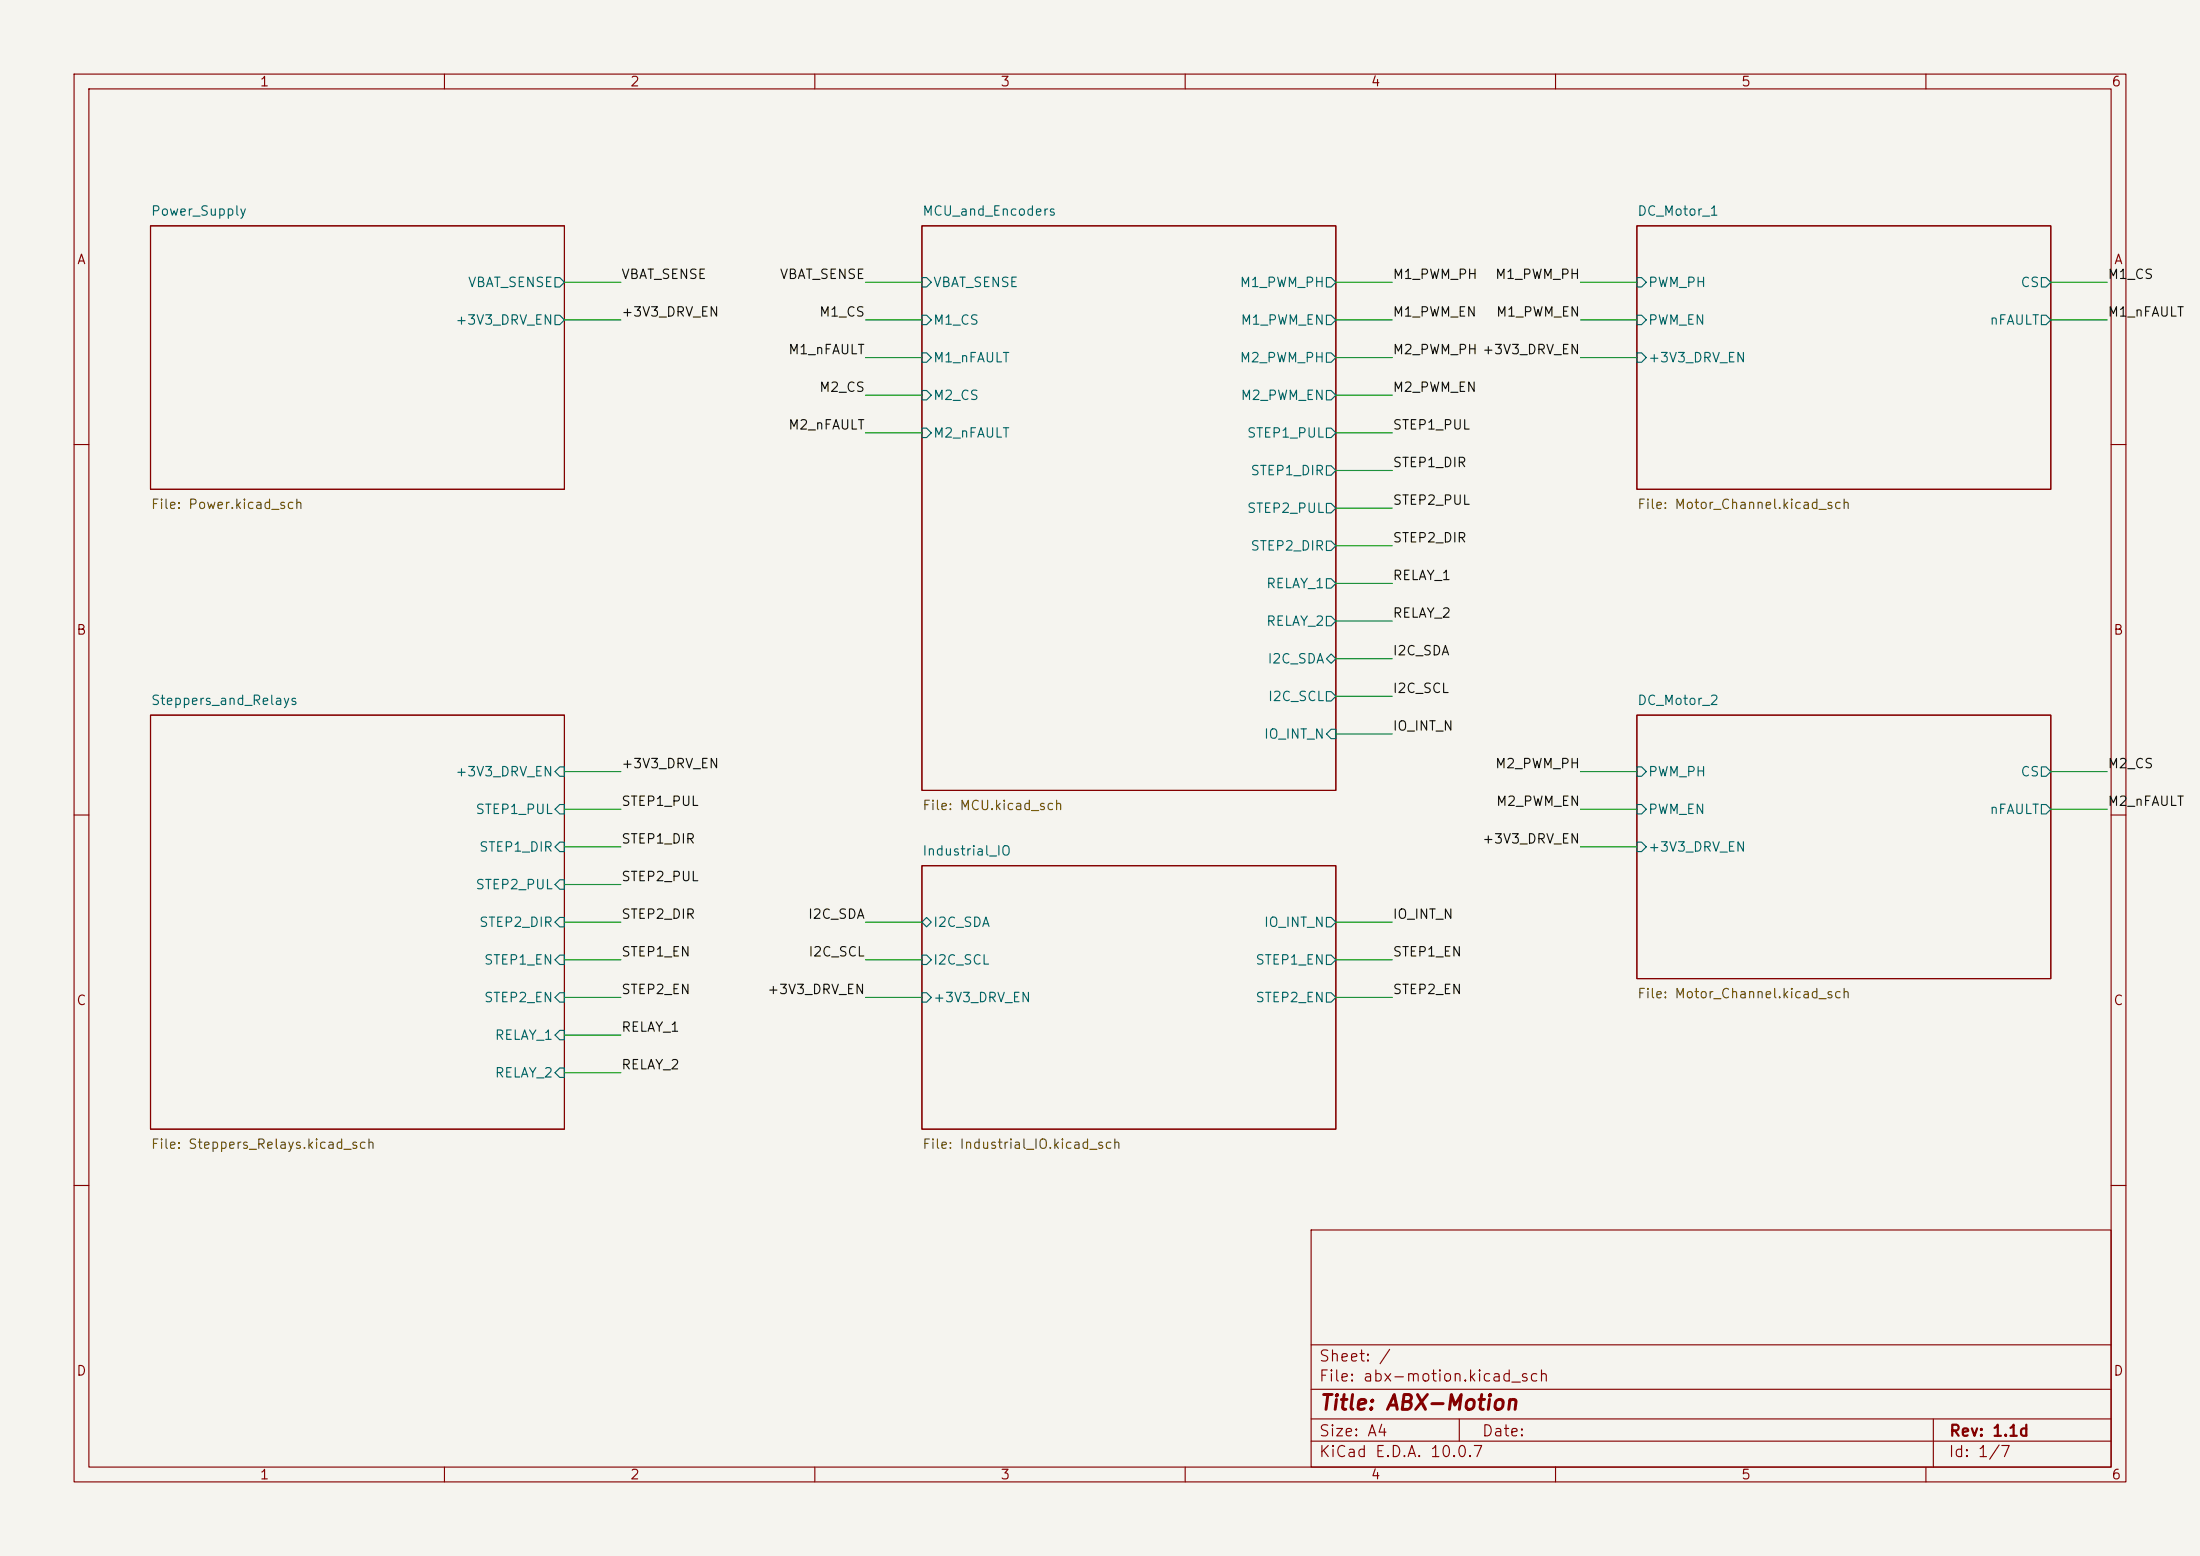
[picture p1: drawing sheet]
(kicad_sch
 (version 20250114)
 (generator "eeschema")
 (generator_version "10.0")
 (paper "A4")
 (title_block (title "ABX-Motion") (rev "1.1d"))
 (lib_symbols)
 (wire (pts (xy 76.2 38.1) (xy 83.82 38.1)) (stroke (width 0) (type default)))
 (wire (pts (xy 76.2 43.18) (xy 83.82 43.18)) (stroke (width 0) (type default)))
 (wire (pts (xy 124.46 38.1) (xy 116.84 38.1)) (stroke (width 0) (type default)))
 (wire (pts (xy 124.46 43.18) (xy 116.84 43.18)) (stroke (width 0) (type default)))
 (wire (pts (xy 124.46 48.26) (xy 116.84 48.26)) (stroke (width 0) (type default)))
 (wire (pts (xy 124.46 53.34) (xy 116.84 53.34)) (stroke (width 0) (type default)))
 (wire (pts (xy 124.46 58.42) (xy 116.84 58.42)) (stroke (width 0) (type default)))
 (wire (pts (xy 180.34 38.1) (xy 187.96 38.1)) (stroke (width 0) (type default)))
 (wire (pts (xy 180.34 43.18) (xy 187.96 43.18)) (stroke (width 0) (type default)))
 (wire (pts (xy 180.34 48.26) (xy 187.96 48.26)) (stroke (width 0) (type default)))
 (wire (pts (xy 180.34 53.34) (xy 187.96 53.34)) (stroke (width 0) (type default)))
 (wire (pts (xy 180.34 58.42) (xy 187.96 58.42)) (stroke (width 0) (type default)))
 (wire (pts (xy 180.34 63.5) (xy 187.96 63.5)) (stroke (width 0) (type default)))
 (wire (pts (xy 180.34 68.58) (xy 187.96 68.58)) (stroke (width 0) (type default)))
 (wire (pts (xy 180.34 73.66) (xy 187.96 73.66)) (stroke (width 0) (type default)))
 (wire (pts (xy 180.34 78.74) (xy 187.96 78.74)) (stroke (width 0) (type default)))
 (wire (pts (xy 180.34 83.82) (xy 187.96 83.82)) (stroke (width 0) (type default)))
 (wire (pts (xy 180.34 88.9) (xy 187.96 88.9)) (stroke (width 0) (type default)))
 (wire (pts (xy 180.34 93.98) (xy 187.96 93.98)) (stroke (width 0) (type default)))
 (wire (pts (xy 180.34 99.06) (xy 187.96 99.06)) (stroke (width 0) (type default)))
 (wire (pts (xy 220.98 38.1) (xy 213.36 38.1)) (stroke (width 0) (type default)))
 (wire (pts (xy 220.98 43.18) (xy 213.36 43.18)) (stroke (width 0) (type default)))
 (wire (pts (xy 220.98 48.26) (xy 213.36 48.26)) (stroke (width 0) (type default)))
 (wire (pts (xy 276.86 38.1) (xy 284.48 38.1)) (stroke (width 0) (type default)))
 (wire (pts (xy 276.86 43.18) (xy 284.48 43.18)) (stroke (width 0) (type default)))
 (wire (pts (xy 220.98 104.14) (xy 213.36 104.14)) (stroke (width 0) (type default)))
 (wire (pts (xy 220.98 109.22) (xy 213.36 109.22)) (stroke (width 0) (type default)))
 (wire (pts (xy 220.98 114.3) (xy 213.36 114.3)) (stroke (width 0) (type default)))
 (wire (pts (xy 276.86 104.14) (xy 284.48 104.14)) (stroke (width 0) (type default)))
 (wire (pts (xy 276.86 109.22) (xy 284.48 109.22)) (stroke (width 0) (type default)))
 (wire (pts (xy 76.2 104.14) (xy 83.82 104.14)) (stroke (width 0) (type default)))
 (wire (pts (xy 76.2 109.22) (xy 83.82 109.22)) (stroke (width 0) (type default)))
 (wire (pts (xy 76.2 114.3) (xy 83.82 114.3)) (stroke (width 0) (type default)))
 (wire (pts (xy 76.2 119.38) (xy 83.82 119.38)) (stroke (width 0) (type default)))
 (wire (pts (xy 76.2 124.46) (xy 83.82 124.46)) (stroke (width 0) (type default)))
 (wire (pts (xy 76.2 129.54) (xy 83.82 129.54)) (stroke (width 0) (type default)))
 (wire (pts (xy 76.2 134.62) (xy 83.82 134.62)) (stroke (width 0) (type default)))
 (wire (pts (xy 76.2 139.7) (xy 83.82 139.7)) (stroke (width 0) (type default)))
 (wire (pts (xy 76.2 144.78) (xy 83.82 144.78)) (stroke (width 0) (type default)))
 (wire (pts (xy 124.46 124.46) (xy 116.84 124.46)) (stroke (width 0) (type default)))
 (wire (pts (xy 124.46 129.54) (xy 116.84 129.54)) (stroke (width 0) (type default)))
 (wire (pts (xy 124.46 134.62) (xy 116.84 134.62)) (stroke (width 0) (type default)))
 (wire (pts (xy 180.34 124.46) (xy 187.96 124.46)) (stroke (width 0) (type default)))
 (wire (pts (xy 180.34 129.54) (xy 187.96 129.54)) (stroke (width 0) (type default)))
 (wire (pts (xy 180.34 134.62) (xy 187.96 134.62)) (stroke (width 0) (type default)))
 (label "VBAT_SENSE" (at 83.82 38.1 0) (fields_autoplaced yes) (effects (font (size 1.27 1.27)) (justify left bottom)))
 (label "+3V3_DRV_EN" (at 83.82 43.18 0) (fields_autoplaced yes) (effects (font (size 1.27 1.27)) (justify left bottom)))
 (label "VBAT_SENSE" (at 116.84 38.1 180) (fields_autoplaced yes) (effects (font (size 1.27 1.27)) (justify right bottom)))
 (label "M1_CS" (at 116.84 43.18 180) (fields_autoplaced yes) (effects (font (size 1.27 1.27)) (justify right bottom)))
 (label "M1_nFAULT" (at 116.84 48.26 180) (fields_autoplaced yes) (effects (font (size 1.27 1.27)) (justify right bottom)))
 (label "M2_CS" (at 116.84 53.34 180) (fields_autoplaced yes) (effects (font (size 1.27 1.27)) (justify right bottom)))
 (label "M2_nFAULT" (at 116.84 58.42 180) (fields_autoplaced yes) (effects (font (size 1.27 1.27)) (justify right bottom)))
 (label "M1_PWM_PH" (at 187.96 38.1 0) (fields_autoplaced yes) (effects (font (size 1.27 1.27)) (justify left bottom)))
 (label "M1_PWM_EN" (at 187.96 43.18 0) (fields_autoplaced yes) (effects (font (size 1.27 1.27)) (justify left bottom)))
 (label "M2_PWM_PH" (at 187.96 48.26 0) (fields_autoplaced yes) (effects (font (size 1.27 1.27)) (justify left bottom)))
 (label "M2_PWM_EN" (at 187.96 53.34 0) (fields_autoplaced yes) (effects (font (size 1.27 1.27)) (justify left bottom)))
 (label "STEP1_PUL" (at 187.96 58.42 0) (fields_autoplaced yes) (effects (font (size 1.27 1.27)) (justify left bottom)))
 (label "STEP1_DIR" (at 187.96 63.5 0) (fields_autoplaced yes) (effects (font (size 1.27 1.27)) (justify left bottom)))
 (label "STEP2_PUL" (at 187.96 68.58 0) (fields_autoplaced yes) (effects (font (size 1.27 1.27)) (justify left bottom)))
 (label "STEP2_DIR" (at 187.96 73.66 0) (fields_autoplaced yes) (effects (font (size 1.27 1.27)) (justify left bottom)))
 (label "RELAY_1" (at 187.96 78.74 0) (fields_autoplaced yes) (effects (font (size 1.27 1.27)) (justify left bottom)))
 (label "RELAY_2" (at 187.96 83.82 0) (fields_autoplaced yes) (effects (font (size 1.27 1.27)) (justify left bottom)))
 (label "I2C_SDA" (at 187.96 88.9 0) (fields_autoplaced yes) (effects (font (size 1.27 1.27)) (justify left bottom)))
 (label "I2C_SCL" (at 187.96 93.98 0) (fields_autoplaced yes) (effects (font (size 1.27 1.27)) (justify left bottom)))
 (label "IO_INT_N" (at 187.96 99.06 0) (fields_autoplaced yes) (effects (font (size 1.27 1.27)) (justify left bottom)))
 (label "M1_PWM_PH" (at 213.36 38.1 180) (fields_autoplaced yes) (effects (font (size 1.27 1.27)) (justify right bottom)))
 (label "M1_PWM_EN" (at 213.36 43.18 180) (fields_autoplaced yes) (effects (font (size 1.27 1.27)) (justify right bottom)))
 (label "+3V3_DRV_EN" (at 213.36 48.26 180) (fields_autoplaced yes) (effects (font (size 1.27 1.27)) (justify right bottom)))
 (label "M1_CS" (at 284.48 38.1 0) (fields_autoplaced yes) (effects (font (size 1.27 1.27)) (justify left bottom)))
 (label "M1_nFAULT" (at 284.48 43.18 0) (fields_autoplaced yes) (effects (font (size 1.27 1.27)) (justify left bottom)))
 (label "M2_PWM_PH" (at 213.36 104.14 180) (fields_autoplaced yes) (effects (font (size 1.27 1.27)) (justify right bottom)))
 (label "M2_PWM_EN" (at 213.36 109.22 180) (fields_autoplaced yes) (effects (font (size 1.27 1.27)) (justify right bottom)))
 (label "+3V3_DRV_EN" (at 213.36 114.3 180) (fields_autoplaced yes) (effects (font (size 1.27 1.27)) (justify right bottom)))
 (label "M2_CS" (at 284.48 104.14 0) (fields_autoplaced yes) (effects (font (size 1.27 1.27)) (justify left bottom)))
 (label "M2_nFAULT" (at 284.48 109.22 0) (fields_autoplaced yes) (effects (font (size 1.27 1.27)) (justify left bottom)))
 (label "+3V3_DRV_EN" (at 83.82 104.14 0) (fields_autoplaced yes) (effects (font (size 1.27 1.27)) (justify left bottom)))
 (label "STEP1_PUL" (at 83.82 109.22 0) (fields_autoplaced yes) (effects (font (size 1.27 1.27)) (justify left bottom)))
 (label "STEP1_DIR" (at 83.82 114.3 0) (fields_autoplaced yes) (effects (font (size 1.27 1.27)) (justify left bottom)))
 (label "STEP2_PUL" (at 83.82 119.38 0) (fields_autoplaced yes) (effects (font (size 1.27 1.27)) (justify left bottom)))
 (label "STEP2_DIR" (at 83.82 124.46 0) (fields_autoplaced yes) (effects (font (size 1.27 1.27)) (justify left bottom)))
 (label "STEP1_EN" (at 83.82 129.54 0) (fields_autoplaced yes) (effects (font (size 1.27 1.27)) (justify left bottom)))
 (label "STEP2_EN" (at 83.82 134.62 0) (fields_autoplaced yes) (effects (font (size 1.27 1.27)) (justify left bottom)))
 (label "RELAY_1" (at 83.82 139.7 0) (fields_autoplaced yes) (effects (font (size 1.27 1.27)) (justify left bottom)))
 (label "RELAY_2" (at 83.82 144.78 0) (fields_autoplaced yes) (effects (font (size 1.27 1.27)) (justify left bottom)))
 (label "I2C_SDA" (at 116.84 124.46 180) (fields_autoplaced yes) (effects (font (size 1.27 1.27)) (justify right bottom)))
 (label "I2C_SCL" (at 116.84 129.54 180) (fields_autoplaced yes) (effects (font (size 1.27 1.27)) (justify right bottom)))
 (label "+3V3_DRV_EN" (at 116.84 134.62 180) (fields_autoplaced yes) (effects (font (size 1.27 1.27)) (justify right bottom)))
 (label "IO_INT_N" (at 187.96 124.46 0) (fields_autoplaced yes) (effects (font (size 1.27 1.27)) (justify left bottom)))
 (label "STEP1_EN" (at 187.96 129.54 0) (fields_autoplaced yes) (effects (font (size 1.27 1.27)) (justify left bottom)))
 (label "STEP2_EN" (at 187.96 134.62 0) (fields_autoplaced yes) (effects (font (size 1.27 1.27)) (justify left bottom)))
 (sheet
  (at 20.32 30.48)
  (size 55.88 35.56)
  (fields_autoplaced yes)
  (stroke (width 0.1524) (type solid))
  (fill (color 0 0 0 0.0000))
  (property "Sheetname" "Power_Supply" (at 20.32 29.21 0) (effects (font (size 1.27 1.27)) (justify left bottom)))
  (property "Sheetfile" "Power.kicad_sch" (at 20.32 67.31 0) (effects (font (size 1.27 1.27)) (justify left top)))
  (pin "VBAT_SENSE" output (at 76.2 38.1 0) (effects (font (size 1.27 1.27)) (justify right)))
  (pin "+3V3_DRV_EN" output (at 76.2 43.18 0) (effects (font (size 1.27 1.27)) (justify right))))
 (sheet
  (at 124.46 30.48)
  (size 55.88 76.2)
  (fields_autoplaced yes)
  (stroke (width 0.1524) (type solid))
  (fill (color 0 0 0 0.0000))
  (property "Sheetname" "MCU_and_Encoders" (at 124.46 29.21 0) (effects (font (size 1.27 1.27)) (justify left bottom)))
  (property "Sheetfile" "MCU.kicad_sch" (at 124.46 107.95 0) (effects (font (size 1.27 1.27)) (justify left top)))
  (pin "VBAT_SENSE" input (at 124.46 38.1 180) (effects (font (size 1.27 1.27)) (justify left)))
  (pin "M1_CS" input (at 124.46 43.18 180) (effects (font (size 1.27 1.27)) (justify left)))
  (pin "M1_nFAULT" input (at 124.46 48.26 180) (effects (font (size 1.27 1.27)) (justify left)))
  (pin "M2_CS" input (at 124.46 53.34 180) (effects (font (size 1.27 1.27)) (justify left)))
  (pin "M2_nFAULT" input (at 124.46 58.42 180) (effects (font (size 1.27 1.27)) (justify left)))
  (pin "M1_PWM_PH" output (at 180.34 38.1 0) (effects (font (size 1.27 1.27)) (justify right)))
  (pin "M1_PWM_EN" output (at 180.34 43.18 0) (effects (font (size 1.27 1.27)) (justify right)))
  (pin "M2_PWM_PH" output (at 180.34 48.26 0) (effects (font (size 1.27 1.27)) (justify right)))
  (pin "M2_PWM_EN" output (at 180.34 53.34 0) (effects (font (size 1.27 1.27)) (justify right)))
  (pin "STEP1_PUL" output (at 180.34 58.42 0) (effects (font (size 1.27 1.27)) (justify right)))
  (pin "STEP1_DIR" output (at 180.34 63.5 0) (effects (font (size 1.27 1.27)) (justify right)))
  (pin "STEP2_PUL" output (at 180.34 68.58 0) (effects (font (size 1.27 1.27)) (justify right)))
  (pin "STEP2_DIR" output (at 180.34 73.66 0) (effects (font (size 1.27 1.27)) (justify right)))
  (pin "RELAY_1" output (at 180.34 78.74 0) (effects (font (size 1.27 1.27)) (justify right)))
  (pin "RELAY_2" output (at 180.34 83.82 0) (effects (font (size 1.27 1.27)) (justify right)))
  (pin "I2C_SDA" bidirectional (at 180.34 88.9 0) (effects (font (size 1.27 1.27)) (justify right)))
  (pin "I2C_SCL" output (at 180.34 93.98 0) (effects (font (size 1.27 1.27)) (justify right)))
  (pin "IO_INT_N" input (at 180.34 99.06 0) (effects (font (size 1.27 1.27)) (justify right))))
 (sheet
  (at 220.98 30.48)
  (size 55.88 35.56)
  (fields_autoplaced yes)
  (stroke (width 0.1524) (type solid))
  (fill (color 0 0 0 0.0000))
  (property "Sheetname" "DC_Motor_1" (at 220.98 29.21 0) (effects (font (size 1.27 1.27)) (justify left bottom)))
  (property "Sheetfile" "Motor_Channel.kicad_sch" (at 220.98 67.31 0) (effects (font (size 1.27 1.27)) (justify left top)))
  (pin "PWM_PH" input (at 220.98 38.1 180) (effects (font (size 1.27 1.27)) (justify left)))
  (pin "PWM_EN" input (at 220.98 43.18 180) (effects (font (size 1.27 1.27)) (justify left)))
  (pin "+3V3_DRV_EN" input (at 220.98 48.26 180) (effects (font (size 1.27 1.27)) (justify left)))
  (pin "CS" output (at 276.86 38.1 0) (effects (font (size 1.27 1.27)) (justify right)))
  (pin "nFAULT" output (at 276.86 43.18 0) (effects (font (size 1.27 1.27)) (justify right))))
 (sheet
  (at 220.98 96.52)
  (size 55.88 35.56)
  (fields_autoplaced yes)
  (stroke (width 0.1524) (type solid))
  (fill (color 0 0 0 0.0000))
  (property "Sheetname" "DC_Motor_2" (at 220.98 95.25 0) (effects (font (size 1.27 1.27)) (justify left bottom)))
  (property "Sheetfile" "Motor_Channel.kicad_sch" (at 220.98 133.35 0) (effects (font (size 1.27 1.27)) (justify left top)))
  (pin "PWM_PH" input (at 220.98 104.14 180) (effects (font (size 1.27 1.27)) (justify left)))
  (pin "PWM_EN" input (at 220.98 109.22 180) (effects (font (size 1.27 1.27)) (justify left)))
  (pin "+3V3_DRV_EN" input (at 220.98 114.3 180) (effects (font (size 1.27 1.27)) (justify left)))
  (pin "CS" output (at 276.86 104.14 0) (effects (font (size 1.27 1.27)) (justify right)))
  (pin "nFAULT" output (at 276.86 109.22 0) (effects (font (size 1.27 1.27)) (justify right))))
 (sheet
  (at 20.32 96.52)
  (size 55.88 55.88)
  (fields_autoplaced yes)
  (stroke (width 0.1524) (type solid))
  (fill (color 0 0 0 0.0000))
  (property "Sheetname" "Steppers_and_Relays" (at 20.32 95.25 0) (effects (font (size 1.27 1.27)) (justify left bottom)))
  (property "Sheetfile" "Steppers_Relays.kicad_sch" (at 20.32 153.67 0) (effects (font (size 1.27 1.27)) (justify left top)))
  (pin "+3V3_DRV_EN" input (at 76.2 104.14 0) (effects (font (size 1.27 1.27)) (justify right)))
  (pin "STEP1_PUL" input (at 76.2 109.22 0) (effects (font (size 1.27 1.27)) (justify right)))
  (pin "STEP1_DIR" input (at 76.2 114.3 0) (effects (font (size 1.27 1.27)) (justify right)))
  (pin "STEP2_PUL" input (at 76.2 119.38 0) (effects (font (size 1.27 1.27)) (justify right)))
  (pin "STEP2_DIR" input (at 76.2 124.46 0) (effects (font (size 1.27 1.27)) (justify right)))
  (pin "STEP1_EN" input (at 76.2 129.54 0) (effects (font (size 1.27 1.27)) (justify right)))
  (pin "STEP2_EN" input (at 76.2 134.62 0) (effects (font (size 1.27 1.27)) (justify right)))
  (pin "RELAY_1" input (at 76.2 139.7 0) (effects (font (size 1.27 1.27)) (justify right)))
  (pin "RELAY_2" input (at 76.2 144.78 0) (effects (font (size 1.27 1.27)) (justify right))))
 (sheet
  (at 124.46 116.84)
  (size 55.88 35.56)
  (fields_autoplaced yes)
  (stroke (width 0.1524) (type solid))
  (fill (color 0 0 0 0.0000))
  (property "Sheetname" "Industrial_IO" (at 124.46 115.57 0) (effects (font (size 1.27 1.27)) (justify left bottom)))
  (property "Sheetfile" "Industrial_IO.kicad_sch" (at 124.46 153.67 0) (effects (font (size 1.27 1.27)) (justify left top)))
  (pin "I2C_SDA" bidirectional (at 124.46 124.46 180) (effects (font (size 1.27 1.27)) (justify left)))
  (pin "I2C_SCL" input (at 124.46 129.54 180) (effects (font (size 1.27 1.27)) (justify left)))
  (pin "+3V3_DRV_EN" input (at 124.46 134.62 180) (effects (font (size 1.27 1.27)) (justify left)))
  (pin "IO_INT_N" output (at 180.34 124.46 0) (effects (font (size 1.27 1.27)) (justify right)))
  (pin "STEP1_EN" output (at 180.34 129.54 0) (effects (font (size 1.27 1.27)) (justify right)))
  (pin "STEP2_EN" output (at 180.34 134.62 0) (effects (font (size 1.27 1.27)) (justify right))))
 (sheet_instances
  (path ""
   (page "1"))
  (path ""
   (page "2"))
  (path ""
   (page "3"))
  (path ""
   (page "4"))
  (path ""
   (page "5"))
  (path ""
   (page "6"))
  (path ""
   (page "7")))
 (embedded_fonts no))
